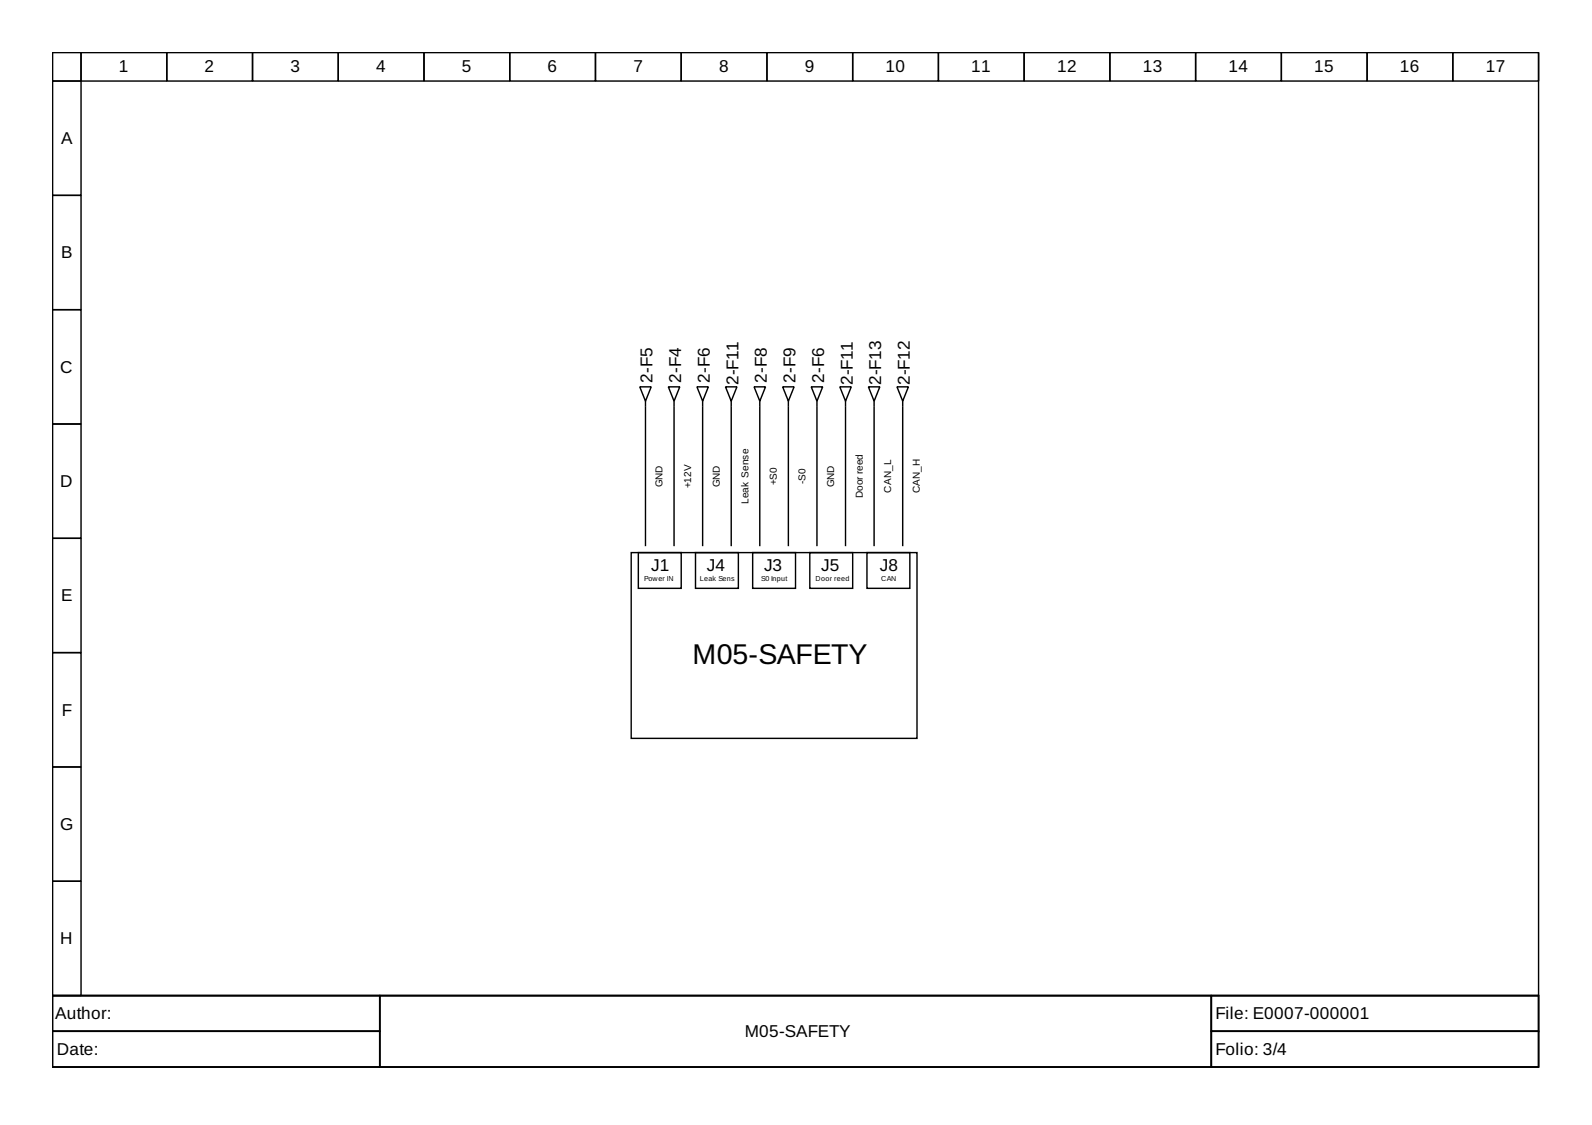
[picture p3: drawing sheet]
<svg xmlns="http://www.w3.org/2000/svg" width="297mm" height="210mm" viewBox="0 0 297 210" stroke-linecap="round" stroke-linejoin="round" font-family="sans-serif">
<g fill="none" stroke="#000" stroke-width=".27">
<path d="M9.8 9.8h277.3v176h-277.3zM9.8 9.8h5.3v5.3h-5.3zM9.8 15.1h5.3v21.4h-5.3zM15.1 9.8h16v5.3h-16zM31.1 9.8h16v5.3h-16zM47.1 9.8h16v5.3h-16zM63.1 9.8h16v5.3h-16zM79.1 9.8h16v5.3h-16zM95.1 9.8h16v5.3h-16zM111.1 9.8h16v5.3h-16zM127.1 9.8h16v5.3h-16zM143.1 9.8h16v5.3h-16z"/>
<path d="M159.1 9.8h16v5.3h-16zM175.1 9.8h16v5.3h-16zM191.1 9.8h16v5.3h-16zM207.1 9.8h16v5.3h-16zM223.1 9.8h16v5.3h-16zM239.1 9.8h16v5.3h-16zM255.1 9.8h16v5.3h-16zM271.1 9.8h16v5.3h-16zM9.8 36.5h5.3v21.3h-5.3zM9.8 57.8h5.3v21.3h-5.3zM9.8 79.1h5.3v21.3h-5.3zM119.4 72.2h2.1l-1.1 2.6z"/>
<path d="M120.4 74.8v.8M120.4 75.9v25.9M124.7 72.2h2.1l-1 2.6zM125.8 74.8v.8M125.8 75.9v25.9M130 72.2h2.2l-1.1 2.6zM131.1 75.9v25.9M131.1 74.8v.8M135.4 72.2h2.1l-1.1 2.6zM136.4 74.8v.8M136.4 75.9v25.9M140.7 72.2h2.1l-1 2.6z"/>
<path d="M141.8 74.8v.8M141.8 75.9v25.9M146 72.2h2.2l-1.1 2.6zM147.1 74.8v.8M147.1 75.9v25.9M151.4 72.2h2.1l-1.1 2.6zM152.4 75.9v25.9M152.4 74.8v.8M156.7 72.2h2.1l-1 2.6zM157.8 74.8v.8M157.8 75.9v25.9M162 72.2h2.2l-1.1 2.6z"/>
<path d="M163.1 74.8v.8M163.1 75.9v25.9M167.4 72.2h2.1l-1.1 2.6zM168.4 74.8v.8M168.4 75.9v25.9M9.8 100.4h5.3v21.4h-5.3zM117.8 103.1h53.3v34.7h-53.3zM119.1 103.1h8v6.7h-8zM129.8 103.1h8v6.7h-8zM140.4 103.1h8v6.7h-8zM151.1 103.1h8v6.7h-8zM161.8 103.1h8v6.7h-8z"/>
<path d="M9.8 121.8h5.3v21.3h-5.3zM9.8 143.1h5.3v21.3h-5.3zM9.8 164.4h5.3v21.4h-5.3zM9.8 185.8h277.3v13.3h-277.3zM9.8 185.8h61v6.6h-61zM9.8 192.4h61v6.7h-61zM70.8 185.8h155.2v13.3h-155.2zM226 185.8h61.1v6.6h-61.1zM226 192.4h61.1v6.7h-61.1z"/>
</g>
<text font-size="5.3" x="129.2" y="123.9">M05-SAFETY</text>
<g font-size="3.2">
<text x="22.2" y="13.5">1</text>
<text x="38.2" y="13.5">2</text>
<text x="54.2" y="13.5">3</text>
<text x="70.2" y="13.5">4</text>
<text x="86.2" y="13.5">5</text>
<text x="102.2" y="13.5">6</text>
<text x="118.2" y="13.5">7</text>
<text x="134.2" y="13.5">8</text>
<text x="150.2" y="13.5">9</text>
<text x="165.2" y="13.5">10</text>
<text x="181.2" y="13.5">11</text>
<text x="197.2" y="13.5">12</text>
<text x="213.2" y="13.5">13</text>
<text x="229.2" y="13.5">14</text>
<text x="245.2" y="13.5">15</text>
<text x="261.2" y="13.5">16</text>
<text x="277.2" y="13.5">17</text>
<text x="11.4" y="26.9">A</text>
<text x="11.4" y="48.2">B</text>
<text x="11.3" y="69.5">C</text>
<text x="121.8" y="71.4" transform="rotate(-90 121.8 71.4)">2-F5</text>
<text x="127.1" y="71.4" transform="rotate(-90 127.1 71.4)">2-F4</text>
<text x="132.4" y="71.4" transform="rotate(-90 132.4 71.4)">2-F6</text>
<text x="137.8" y="71.9" transform="rotate(-90 137.8 71.9)">2-F11</text>
<text x="143.1" y="71.4" transform="rotate(-90 143.1 71.4)">2-F8</text>
<text x="148.4" y="71.4" transform="rotate(-90 148.4 71.4)">2-F9</text>
<text x="153.8" y="71.4" transform="rotate(-90 153.8 71.4)">2-F6</text>
<text x="159.1" y="71.9" transform="rotate(-90 159.1 71.9)">2-F11</text>
<text x="164.4" y="71.9" transform="rotate(-90 164.4 71.9)">2-F13</text>
<text x="169.8" y="71.9" transform="rotate(-90 169.8 71.9)">2-F12</text>
<text x="11.3" y="90.8">D</text>
<text x="121.5" y="106.6">J1</text>
<text x="131.9" y="106.6">J4</text>
<text x="142.6" y="106.6">J3</text>
<text x="153.2" y="106.6">J5</text>
<text x="164.2" y="106.6">J8</text>
<text x="11.4" y="112.2">E</text>
<text x="11.5" y="133.5">F</text>
<text x="11.3" y="154.8">G</text>
<text x="11.3" y="176.2">H</text>
<text x="10.3" y="190.2">Author:</text>
<text x="226.8" y="190.2">File: E0007-000001</text>
<text x="10.6" y="196.8">Date:</text>
<text x="139" y="193.5">M05-SAFETY</text>
<text x="226.8" y="196.8">Folio: 3/4</text>
</g>
<g font-size="1.9">
<text x="123.6" y="90.8" transform="rotate(-90 123.6 90.8)">GND</text>
<text x="129" y="91.1" transform="rotate(-90 129 91.1)">+12V</text>
<text x="134.3" y="90.8" transform="rotate(-90 134.3 90.8)">GND</text>
<text x="139.6" y="94" transform="rotate(-90 139.6 94)">Leak Sense</text>
<text x="145" y="90.6" transform="rotate(-90 145 90.6)">+S0</text>
<text x="150.3" y="90.3" transform="rotate(-90 150.3 90.3)">-S0</text>
<text x="155.6" y="90.8" transform="rotate(-90 155.6 90.8)">GND</text>
<text x="161" y="93" transform="rotate(-90 161 93)">Door reed</text>
<text x="166.3" y="91.9" transform="rotate(-90 166.3 91.9)">CAN_L</text>
<text x="171.6" y="92" transform="rotate(-90 171.6 92)">CAN_H</text>
</g>
<g font-size="1.3">
<text x="120.2" y="108.4">Power IN</text>
<text x="130.6" y="108.4">Leak Sens</text>
<text x="142" y="108.4">S0 Input</text>
<text x="152.2" y="108.4">Door reed</text>
<text x="164.4" y="108.4">CAN</text>
</g>
</svg>
